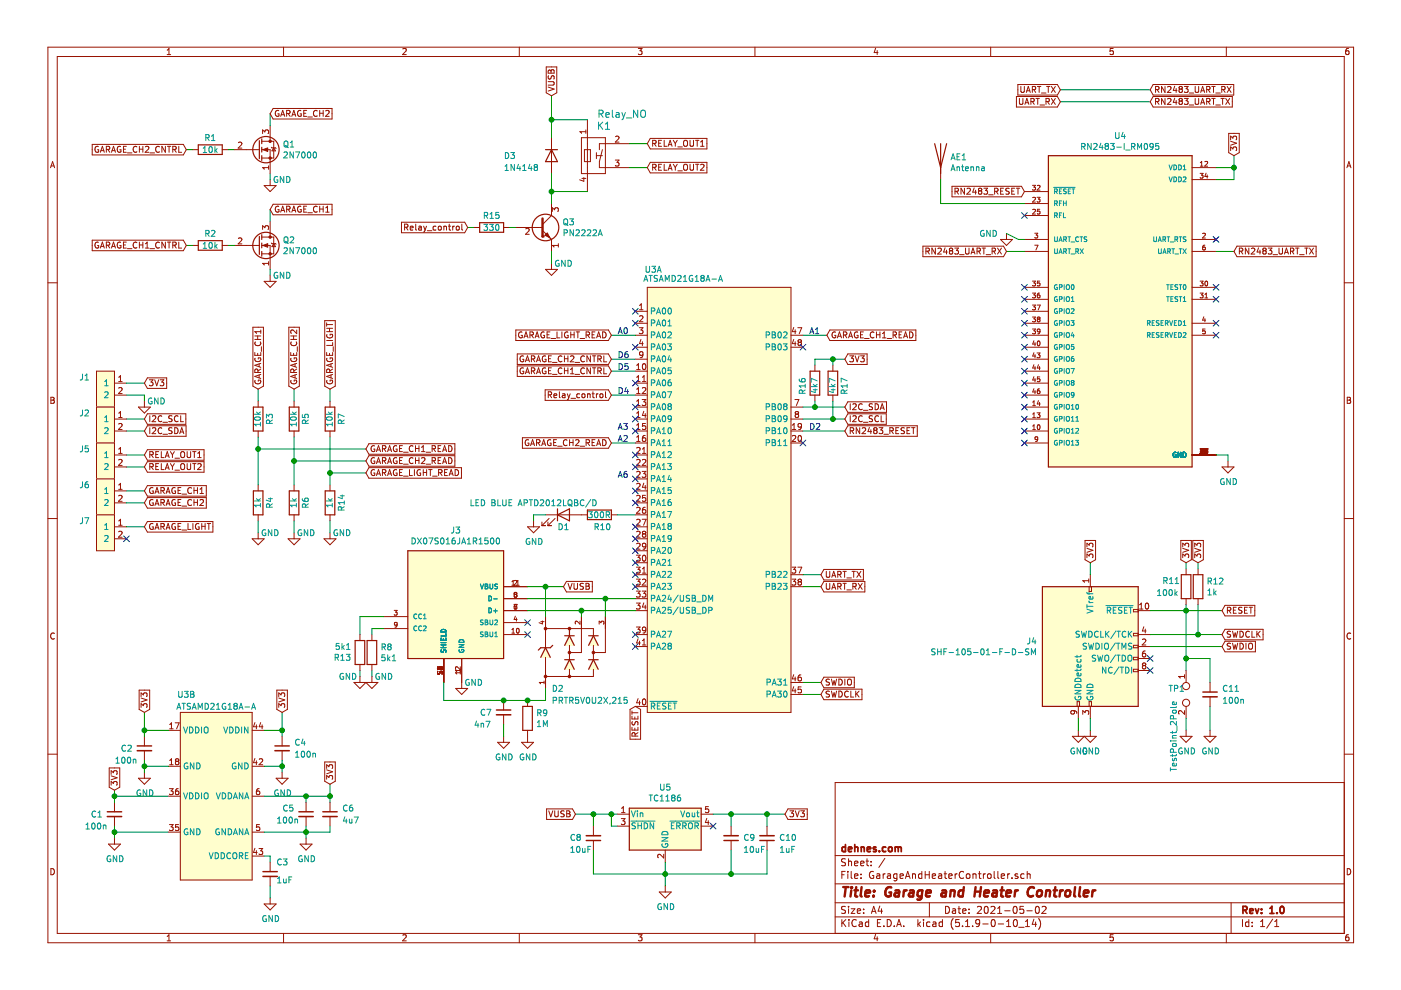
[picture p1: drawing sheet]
EESchema Schematic File Version 4
EELAYER 30 0
EELAYER END
$Descr A4 11693 8268
encoding utf-8
Sheet 1 1
Title "Garage and Heater Controller"
Date "2021-05-02"
Rev "1.0"
Comp "dehnes.com"
Comment1 ""
Comment2 ""
Comment3 ""
Comment4 ""
$EndDescr
Text GLabel 4800 6800 0    50   Input ~ 0
VUSB
Text GLabel 1200 5950 1    50   Input ~ 0
3V3
Text GLabel 6850 4800 2    50   Input ~ 0
UART_TX
Text GLabel 6850 4900 2    50   Input ~ 0
UART_RX
$Comp
L Device:Antenna AE1
U 1 1
P 7850 1300
F 0 "AE1" H 7930 1289 50  0000 L CNN
F 1 "Antenna" H 7930 1198 50  0000 L CNN
F 2 "Connector_Wire:SolderWire-0.75sqmm_1x01_D1.25mm_OD2.3mm" H 7850 1300 50  0001 C CNN
F 3 "~" H 7850 1300 50  0001 C CNN
	1    7850 1300
	1    0    0    -1  
$EndComp
Text GLabel 7050 3600 2    50   Input ~ 0
RN2483_RESET
Wire Wire Line
	7850 1700 7850 1500
$Comp
L Regulator_Linear:TC1186 U5
U 1 1
P 5550 6900
F 0 "U5" H 5550 7225 50  0000 C CNN
F 1 "TC1186" H 5550 7134 50  0000 C CNN
F 2 "Package_TO_SOT_SMD:SOT-23-5" H 5550 7175 50  0001 C CNN
F 3 "http://ww1.microchip.com/downloads/en/DeviceDoc/21350E.pdf" H 5250 7100 50  0001 C CNN
	1    5550 6900
	1    0    0    -1  
$EndComp
$Comp
L Device:C_Small C7
U 1 1
P 4200 5950
F 0 "C7" H 4000 5950 50  0000 L CNN
F 1 "4n7" H 3950 5850 50  0000 L CNN
F 2 "Capacitor_SMD:C_0805_2012Metric" H 4200 5950 50  0001 C CNN
F 3 "~" H 4200 5950 50  0001 C CNN
	1    4200 5950
	1    0    0    -1  
$EndComp
$Comp
L power:GND #PWR08
U 1 1
P 3850 5700
F 0 "#PWR08" H 3850 5450 50  0001 C CNN
F 1 "GND" H 3950 5700 50  0000 C CNN
F 2 "" H 3850 5700 50  0001 C CNN
F 3 "" H 3850 5700 50  0001 C CNN
	1    3850 5700
	1    0    0    -1  
$EndComp
$Comp
L Device:R R9
U 1 1
P 4400 6000
F 0 "R9" H 4470 6046 50  0000 L CNN
F 1 "1M" H 4470 5955 50  0000 L CNN
F 2 "Resistor_SMD:R_0805_2012Metric" V 4330 6000 50  0001 C CNN
F 3 "~" H 4400 6000 50  0001 C CNN
	1    4400 6000
	1    0    0    -1  
$EndComp
Wire Wire Line
	4400 5850 4200 5850
Connection ~ 4400 5850
Connection ~ 4200 5850
$Comp
L power:GND #PWR010
U 1 1
P 4400 6150
F 0 "#PWR010" H 4400 5900 50  0001 C CNN
F 1 "GND" H 4405 5977 50  0000 C CNN
F 2 "" H 4400 6150 50  0001 C CNN
F 3 "" H 4400 6150 50  0001 C CNN
	1    4400 6150
	1    0    0    -1  
$EndComp
$Comp
L power:GND #PWR09
U 1 1
P 4200 6150
F 0 "#PWR09" H 4200 5900 50  0001 C CNN
F 1 "GND" H 4205 5977 50  0000 C CNN
F 2 "" H 4200 6150 50  0001 C CNN
F 3 "" H 4200 6150 50  0001 C CNN
	1    4200 6150
	1    0    0    -1  
$EndComp
Wire Wire Line
	4200 6050 4200 6150
Wire Wire Line
	4800 6800 4950 6800
Wire Wire Line
	5150 6900 5100 6900
Wire Wire Line
	5100 6900 5100 6800
Connection ~ 5100 6800
Wire Wire Line
	5100 6800 5150 6800
$Comp
L power:GND #PWR012
U 1 1
P 5550 7400
F 0 "#PWR012" H 5550 7150 50  0001 C CNN
F 1 "GND" H 5555 7227 50  0000 C CNN
F 2 "" H 5550 7400 50  0001 C CNN
F 3 "" H 5550 7400 50  0001 C CNN
	1    5550 7400
	1    0    0    -1  
$EndComp
$Comp
L Device:C_Small C8
U 1 1
P 4950 7000
F 0 "C8" H 5150 7000 50  0000 R CNN
F 1 "10uF" H 5150 7100 50  0000 R CNN
F 2 "Capacitor_SMD:C_0805_2012Metric" H 4950 7000 50  0001 C CNN
F 3 "~" H 4950 7000 50  0001 C CNN
	1    4950 7000
	-1   0    0    1   
$EndComp
Connection ~ 4950 6800
Wire Wire Line
	4950 6800 5100 6800
Wire Wire Line
	4950 7300 5550 7300
Wire Wire Line
	4950 7100 4950 7300
Wire Wire Line
	4950 6900 4950 6800
$Comp
L Device:C_Small C9
U 1 1
P 6100 7000
F 0 "C9" H 6000 7000 50  0000 R CNN
F 1 "10uF" H 6000 7100 50  0000 R CNN
F 2 "Capacitor_SMD:C_0805_2012Metric" H 6100 7000 50  0001 C CNN
F 3 "~" H 6100 7000 50  0001 C CNN
	1    6100 7000
	-1   0    0    1   
$EndComp
Wire Wire Line
	6100 7300 6100 7100
Wire Wire Line
	5950 6800 6100 6800
Wire Wire Line
	6100 6900 6100 6800
Connection ~ 6100 6800
Wire Wire Line
	6100 6800 6400 6800
Wire Wire Line
	5550 7200 5550 7300
Connection ~ 5550 7300
Wire Wire Line
	5550 7300 6100 7300
Wire Wire Line
	5550 7300 5550 7400
Wire Wire Line
	6850 4800 6700 4800
Wire Wire Line
	6850 4900 6700 4900
Text Notes 5150 3600 0    50   ~ 0
A3
Wire Wire Line
	7050 3600 6700 3600
Text Notes 6750 3600 0    50   ~ 0
D2
$Comp
L Connector:Conn_ARM_JTAG_SWD_10 J4
U 1 1
P 9100 5400
F 0 "J4" H 8657 5446 50  0000 R CNN
F 1 "SHF-105-01-F-D-SM" H 8657 5355 50  0000 R CNN
F 2 "GarageAndHeaterController:SHF-105-01-X-D-SM" H 9100 5400 50  0001 C CNN
F 3 "http://infocenter.arm.com/help/topic/com.arm.doc.ddi0314h/DDI0314H_coresight_components_trm.pdf" V 8750 4150 50  0001 C CNN
	1    9100 5400
	1    0    0    -1  
$EndComp
Text GLabel 10200 5100 2    50   Input ~ 0
RESET
Text GLabel 5300 5900 3    50   Input ~ 0
RESET
$Comp
L Device:R R12
U 1 1
P 10000 4900
F 0 "R12" H 10070 4946 50  0000 L CNN
F 1 "1k" H 10070 4855 50  0000 L CNN
F 2 "Resistor_SMD:R_0805_2012Metric" V 9930 4900 50  0001 C CNN
F 3 "~" H 10000 4900 50  0001 C CNN
	1    10000 4900
	1    0    0    -1  
$EndComp
Text GLabel 10200 5300 2    50   Input ~ 0
SWDCLK
Wire Wire Line
	9600 5300 10000 5300
Connection ~ 10000 5300
Wire Wire Line
	10000 5300 10200 5300
Text GLabel 10000 4700 1    50   Input ~ 0
3V3
Wire Wire Line
	10000 4750 10000 4700
Text GLabel 10200 5400 2    50   Input ~ 0
SWDIO
Wire Wire Line
	10200 5400 9600 5400
$Comp
L power:GND #PWR014
U 1 1
P 9100 6100
F 0 "#PWR014" H 9100 5850 50  0001 C CNN
F 1 "GND" H 9105 5927 50  0000 C CNN
F 2 "" H 9100 6100 50  0001 C CNN
F 3 "" H 9100 6100 50  0001 C CNN
	1    9100 6100
	1    0    0    -1  
$EndComp
$Comp
L power:GND #PWR013
U 1 1
P 9000 6100
F 0 "#PWR013" H 9000 5850 50  0001 C CNN
F 1 "GND" H 9005 5927 50  0000 C CNN
F 2 "" H 9000 6100 50  0001 C CNN
F 3 "" H 9000 6100 50  0001 C CNN
	1    9000 6100
	1    0    0    -1  
$EndComp
Text GLabel 9100 4700 1    50   Input ~ 0
3V3
$Comp
L Device:C_Small C11
U 1 1
P 10100 5800
F 0 "C11" H 10200 5850 50  0000 L CNN
F 1 "100n" H 10200 5750 50  0000 L CNN
F 2 "Capacitor_SMD:C_0805_2012Metric" H 10100 5800 50  0001 C CNN
F 3 "~" H 10100 5800 50  0001 C CNN
	1    10100 5800
	1    0    0    -1  
$EndComp
$Comp
L power:GND #PWR015
U 1 1
P 9900 6100
F 0 "#PWR015" H 9900 5850 50  0001 C CNN
F 1 "GND" H 9905 5927 50  0000 C CNN
F 2 "" H 9900 6100 50  0001 C CNN
F 3 "" H 9900 6100 50  0001 C CNN
	1    9900 6100
	1    0    0    -1  
$EndComp
$Comp
L power:GND #PWR016
U 1 1
P 10100 6100
F 0 "#PWR016" H 10100 5850 50  0001 C CNN
F 1 "GND" H 10105 5927 50  0000 C CNN
F 2 "" H 10100 6100 50  0001 C CNN
F 3 "" H 10100 6100 50  0001 C CNN
	1    10100 6100
	1    0    0    -1  
$EndComp
Wire Wire Line
	10100 6100 10100 5900
Wire Wire Line
	9900 6100 9900 6000
$Comp
L Device:R R11
U 1 1
P 9900 4900
F 0 "R11" H 9700 4950 50  0000 L CNN
F 1 "100k" H 9650 4850 50  0000 L CNN
F 2 "Resistor_SMD:R_0805_2012Metric" V 9830 4900 50  0001 C CNN
F 3 "~" H 9900 4900 50  0001 C CNN
	1    9900 4900
	1    0    0    -1  
$EndComp
Wire Wire Line
	10000 5050 10000 5300
Text GLabel 9900 4700 1    50   Input ~ 0
3V3
Wire Wire Line
	9900 4750 9900 4700
Wire Wire Line
	9900 5050 9900 5100
Wire Wire Line
	9600 5100 9900 5100
Connection ~ 9900 5100
Wire Wire Line
	9900 5100 9900 5500
Wire Wire Line
	9900 5100 10200 5100
Wire Wire Line
	9100 4700 9100 4800
Wire Wire Line
	9100 6100 9100 6000
Wire Wire Line
	9000 6100 9000 6000
Wire Wire Line
	10100 5500 9900 5500
Wire Wire Line
	10100 5500 10100 5700
Connection ~ 9900 5500
Wire Wire Line
	9900 5500 9900 5600
$Comp
L GarageAndHeaterController:ATSAMD21G18A-A U3
U 2 1
P 2100 7750
F 0 "U3" H 1550 9700 50  0000 C CNN
F 1 "ATSAMD21G18A-A" H 1800 9600 50  0000 C CNN
F 2 "Package_QFP:TQFP-48_7x7mm_P0.5mm" H 3000 5900 50  0001 C CNN
F 3 "http://ww1.microchip.com/downloads/en/DeviceDoc/SAM_D21_DA1_Family_Data%20Sheet_DS40001882E.pdf" H 2100 8750 50  0001 C CNN
	2    2100 7750
	1    0    0    -1  
$EndComp
$Comp
L GarageAndHeaterController:ATSAMD21G18A-A U3
U 1 1
P 6000 4200
F 0 "U3" H 5450 6150 50  0000 C CNN
F 1 "ATSAMD21G18A-A" H 5700 6074 50  0000 C CNN
F 2 "Package_QFP:TQFP-48_7x7mm_P0.5mm" H 6900 2350 50  0001 C CNN
F 3 "http://ww1.microchip.com/downloads/en/DeviceDoc/SAM_D21_DA1_Family_Data%20Sheet_DS40001882E.pdf" H 6000 5200 50  0001 C CNN
	1    6000 4200
	1    0    0    -1  
$EndComp
$Comp
L Device:C_Small C2
U 1 1
P 1200 6250
F 0 "C2" H 1000 6250 50  0000 L CNN
F 1 "100n" H 950 6150 50  0000 L CNN
F 2 "Capacitor_SMD:C_0805_2012Metric" H 1200 6250 50  0001 C CNN
F 3 "~" H 1200 6250 50  0001 C CNN
	1    1200 6250
	1    0    0    -1  
$EndComp
Wire Wire Line
	1400 6100 1200 6100
Wire Wire Line
	1200 6100 1200 6150
$Comp
L power:GND #PWR02
U 1 1
P 1200 6450
F 0 "#PWR02" H 1200 6200 50  0001 C CNN
F 1 "GND" H 1205 6277 50  0000 C CNN
F 2 "" H 1200 6450 50  0001 C CNN
F 3 "" H 1200 6450 50  0001 C CNN
	1    1200 6450
	1    0    0    -1  
$EndComp
Wire Wire Line
	1400 6400 1200 6400
Wire Wire Line
	1200 6400 1200 6450
Wire Wire Line
	1200 6350 1200 6400
Connection ~ 1200 6400
Wire Wire Line
	1200 5950 1200 6100
Connection ~ 1200 6100
$Comp
L Device:C_Small C1
U 1 1
P 950 6800
F 0 "C1" H 750 6800 50  0000 L CNN
F 1 "100n" H 700 6700 50  0000 L CNN
F 2 "Capacitor_SMD:C_0805_2012Metric" H 950 6800 50  0001 C CNN
F 3 "~" H 950 6800 50  0001 C CNN
	1    950  6800
	1    0    0    -1  
$EndComp
Wire Wire Line
	1400 6650 950  6650
Wire Wire Line
	950  6650 950  6700
Wire Wire Line
	950  6900 950  6950
Wire Wire Line
	950  6950 1400 6950
$Comp
L power:GND #PWR01
U 1 1
P 950 7000
F 0 "#PWR01" H 950 6750 50  0001 C CNN
F 1 "GND" H 955 6827 50  0000 C CNN
F 2 "" H 950 7000 50  0001 C CNN
F 3 "" H 950 7000 50  0001 C CNN
	1    950  7000
	1    0    0    -1  
$EndComp
Wire Wire Line
	950  7000 950  6950
Connection ~ 950  6950
Text GLabel 950  6600 1    50   Input ~ 0
3V3
Wire Wire Line
	950  6600 950  6650
Connection ~ 950  6650
$Comp
L Device:C_Small C4
U 1 1
P 2350 6250
F 0 "C4" H 2450 6300 50  0000 L CNN
F 1 "100n" H 2450 6200 50  0000 L CNN
F 2 "Capacitor_SMD:C_0805_2012Metric" H 2350 6250 50  0001 C CNN
F 3 "~" H 2350 6250 50  0001 C CNN
	1    2350 6250
	1    0    0    -1  
$EndComp
Wire Wire Line
	2200 6100 2350 6100
Wire Wire Line
	2350 6100 2350 6150
Wire Wire Line
	2200 6400 2350 6400
Wire Wire Line
	2350 6400 2350 6350
$Comp
L power:GND #PWR04
U 1 1
P 2350 6450
F 0 "#PWR04" H 2350 6200 50  0001 C CNN
F 1 "GND" H 2355 6277 50  0000 C CNN
F 2 "" H 2350 6450 50  0001 C CNN
F 3 "" H 2350 6450 50  0001 C CNN
	1    2350 6450
	1    0    0    -1  
$EndComp
Wire Wire Line
	2350 6400 2350 6450
Connection ~ 2350 6400
Text GLabel 2750 6550 1    50   Input ~ 0
3V3
Wire Wire Line
	2350 6100 2350 5950
Connection ~ 2350 6100
$Comp
L Device:C_Small C5
U 1 1
P 2550 6800
F 0 "C5" H 2350 6850 50  0000 L CNN
F 1 "100n" H 2300 6750 50  0000 L CNN
F 2 "Capacitor_SMD:C_0805_2012Metric" H 2550 6800 50  0001 C CNN
F 3 "~" H 2550 6800 50  0001 C CNN
	1    2550 6800
	1    0    0    -1  
$EndComp
$Comp
L Device:C_Small C6
U 1 1
P 2750 6800
F 0 "C6" H 2850 6850 50  0000 L CNN
F 1 "4u7" H 2850 6750 50  0000 L CNN
F 2 "Capacitor_SMD:C_0805_2012Metric" H 2750 6800 50  0001 C CNN
F 3 "~" H 2750 6800 50  0001 C CNN
	1    2750 6800
	1    0    0    -1  
$EndComp
Wire Wire Line
	2200 6950 2550 6950
Wire Wire Line
	2750 6950 2750 6900
Wire Wire Line
	2550 6900 2550 6950
Connection ~ 2550 6950
Wire Wire Line
	2550 6950 2750 6950
Wire Wire Line
	2200 6650 2550 6650
Wire Wire Line
	2750 6650 2750 6700
Wire Wire Line
	2550 6700 2550 6650
Connection ~ 2550 6650
Wire Wire Line
	2550 6650 2750 6650
Wire Wire Line
	2750 6650 2750 6550
Connection ~ 2750 6650
$Comp
L power:GND #PWR05
U 1 1
P 2550 7000
F 0 "#PWR05" H 2550 6750 50  0001 C CNN
F 1 "GND" H 2555 6827 50  0000 C CNN
F 2 "" H 2550 7000 50  0001 C CNN
F 3 "" H 2550 7000 50  0001 C CNN
	1    2550 7000
	1    0    0    -1  
$EndComp
Wire Wire Line
	2550 7000 2550 6950
$Comp
L Device:C_Small C3
U 1 1
P 2250 7300
F 0 "C3" H 2300 7400 50  0000 L CNN
F 1 "1uF" H 2300 7250 50  0000 L CNN
F 2 "Capacitor_SMD:C_0805_2012Metric" H 2250 7300 50  0001 C CNN
F 3 "~" H 2250 7300 50  0001 C CNN
	1    2250 7300
	1    0    0    -1  
$EndComp
Wire Wire Line
	2200 7150 2250 7150
Wire Wire Line
	2250 7150 2250 7200
$Comp
L power:GND #PWR03
U 1 1
P 2250 7500
F 0 "#PWR03" H 2250 7250 50  0001 C CNN
F 1 "GND" H 2255 7327 50  0000 C CNN
F 2 "" H 2250 7500 50  0001 C CNN
F 3 "" H 2250 7500 50  0001 C CNN
	1    2250 7500
	1    0    0    -1  
$EndComp
Wire Wire Line
	2250 7400 2250 7500
$Comp
L Device:R R10
U 1 1
P 5000 4300
F 0 "R10" V 5100 4250 50  0000 L CNN
F 1 "300R" V 5000 4200 50  0000 L CNN
F 2 "Resistor_SMD:R_0805_2012Metric" V 4930 4300 50  0001 C CNN
F 3 "~" H 5000 4300 50  0001 C CNN
	1    5000 4300
	0    1    1    0   
$EndComp
$Comp
L power:GND #PWR011
U 1 1
P 4450 4350
F 0 "#PWR011" H 4450 4100 50  0001 C CNN
F 1 "GND" H 4455 4177 50  0000 C CNN
F 2 "" H 4450 4350 50  0001 C CNN
F 3 "" H 4450 4350 50  0001 C CNN
	1    4450 4350
	1    0    0    -1  
$EndComp
Wire Wire Line
	5300 4300 5150 4300
$Comp
L Device:LED D1
U 1 1
P 4700 4300
F 0 "D1" H 4700 4200 50  0000 C CNN
F 1 "LED BLUE APTD2012LQBC/D" H 4450 4400 50  0000 C CNN
F 2 "LED_SMD:LED_0805_2012Metric" H 4700 4300 50  0001 C CNN
F 3 "https://no.mouser.com/datasheet/2/216/APTD2012LQBC-D-1102003.pdf" H 4700 4300 50  0001 C CNN
	1    4700 4300
	1    0    0    -1  
$EndComp
Wire Wire Line
	4550 4300 4450 4300
Wire Wire Line
	4450 4300 4450 4350
$Comp
L GarageAndHeaterController:DX07S016JA1R1500 J3
U 1 1
P 3800 5100
F 0 "J3" H 3800 4433 50  0000 C CNN
F 1 "DX07S016JA1R1500" H 3800 4524 50  0000 C CNN
F 2 "GarageAndHeaterController:JAE_DX07S016JA1R1500" H 3800 5100 50  0001 L BNN
F 3 "" H 3800 5100 50  0001 L BNN
F 4 "3.31 mm" H 3800 5100 50  0001 L BNN "MAXIMUM_PACKAGE_HEIGHT"
F 5 "1" H 3800 5100 50  0001 L BNN "PARTREV"
F 6 "JAE Industry Ltd." H 3800 5100 50  0001 L BNN "MANUFACTURER"
F 7 "Manufacturer Recommendations" H 3800 5100 50  0001 L BNN "STANDARD"
	1    3800 5100
	-1   0    0    1   
$EndComp
Wire Wire Line
	4400 5000 5050 5000
Wire Wire Line
	5050 5150 5050 5000
Connection ~ 5050 5000
Wire Wire Line
	5050 5000 5300 5000
Wire Wire Line
	4400 5100 4850 5100
Wire Wire Line
	4850 5150 4850 5100
Connection ~ 4850 5100
Wire Wire Line
	4850 5100 5300 5100
Wire Wire Line
	4550 5150 4550 4900
$Comp
L GarageAndHeaterController:PRTR5V0U2X,215 D2
U 1 1
P 4750 5450
F 0 "D2" H 4600 5150 50  0000 L CNN
F 1 "PRTR5V0U2X,215" H 4600 5050 50  0000 L CNN
F 2 "GarageAndHeaterController:SOT143B" H 4750 5450 50  0001 L BNN
F 3 "https://no.mouser.com/datasheet/2/916/PRTR5V0U2X-1320589.pdf" H 4750 5450 50  0001 L BNN
	1    4750 5450
	1    0    0    -1  
$EndComp
Wire Wire Line
	4550 5750 4550 5850
Wire Wire Line
	4550 5850 4400 5850
Wire Wire Line
	4400 4900 4550 4900
Text GLabel 4700 4900 2    50   Input ~ 0
VUSB
Wire Wire Line
	4550 4900 4700 4900
Connection ~ 4550 4900
Wire Wire Line
	3700 5700 3700 5850
Wire Wire Line
	3700 5850 4200 5850
$Comp
L Device:R R8
U 1 1
P 3100 5450
F 0 "R8" H 3170 5496 50  0000 L CNN
F 1 "5k1" H 3170 5405 50  0000 L CNN
F 2 "Resistor_SMD:R_0805_2012Metric" V 3030 5450 50  0001 C CNN
F 3 "~" H 3100 5450 50  0001 C CNN
	1    3100 5450
	1    0    0    -1  
$EndComp
$Comp
L Device:R R13
U 1 1
P 3000 5450
F 0 "R13" H 3070 5496 50  0000 L CNN
F 1 "5k1" H 3070 5405 50  0000 L CNN
F 2 "Resistor_SMD:R_0805_2012Metric" V 2930 5450 50  0001 C CNN
F 3 "~" H 3000 5450 50  0001 C CNN
	1    3000 5450
	-1   0    0    1   
$EndComp
Wire Wire Line
	3200 5150 3000 5150
Wire Wire Line
	3000 5150 3000 5300
Wire Wire Line
	3200 5250 3100 5250
Wire Wire Line
	3100 5250 3100 5300
$Comp
L power:GND #PWR07
U 1 1
P 3100 5650
F 0 "#PWR07" H 3100 5400 50  0001 C CNN
F 1 "GND" H 3200 5650 50  0000 C CNN
F 2 "" H 3100 5650 50  0001 C CNN
F 3 "" H 3100 5650 50  0001 C CNN
	1    3100 5650
	1    0    0    -1  
$EndComp
$Comp
L power:GND #PWR06
U 1 1
P 3000 5650
F 0 "#PWR06" H 3000 5400 50  0001 C CNN
F 1 "GND" H 2900 5650 50  0000 C CNN
F 2 "" H 3000 5650 50  0001 C CNN
F 3 "" H 3000 5650 50  0001 C CNN
	1    3000 5650
	1    0    0    -1  
$EndComp
Wire Wire Line
	3100 5650 3100 5600
Wire Wire Line
	3000 5650 3000 5600
$Comp
L Device:C_Small C10
U 1 1
P 6400 7000
F 0 "C10" H 6300 7000 50  0000 R CNN
F 1 "1uF" H 6300 7100 50  0000 R CNN
F 2 "Capacitor_SMD:C_0805_2012Metric" H 6400 7000 50  0001 C CNN
F 3 "~" H 6400 7000 50  0001 C CNN
	1    6400 7000
	-1   0    0    1   
$EndComp
Text GLabel 6550 6800 2    50   Input ~ 0
3V3
Wire Wire Line
	6400 6900 6400 6800
Wire Wire Line
	6550 6800 6400 6800
Connection ~ 6400 6800
Wire Wire Line
	6400 7100 6400 7300
Wire Wire Line
	6400 7300 6100 7300
Connection ~ 6100 7300
Text GLabel 6850 5700 2    50   Input ~ 0
SWDIO
Wire Wire Line
	6850 5700 6700 5700
Text GLabel 6850 5800 2    50   Input ~ 0
SWDCLK
Wire Wire Line
	6850 5800 6700 5800
$Comp
L Connector:TestPoint_2Pole TP1
U 1 1
P 9900 5800
F 0 "TP1" V 9850 5650 50  0000 L CNN
F 1 "TestPoint_2Pole" H 9950 5700 50  0000 L CNN
F 2 "Jumper:SolderJumper-2_P1.3mm_Open_RoundedPad1.0x1.5mm" H 9900 5800 50  0001 C CNN
F 3 "~" H 9900 5800 50  0001 C CNN
	1    9900 5800
	0    1    1    0   
$EndComp
$Comp
L GarageAndHeaterController:Relay_NO K1
U 1 1
P 4850 1250
F 0 "K1" V 4650 1500 60  0000 R CNN
F 1 "Relay_NO" V 4550 1800 60  0000 R CNN
F 2 "GarageAndHeaterController:Omron-GSNB-1A" H 4850 1250 60  0001 C CNN
F 3 "" H 4850 1250 60  0000 C CNN
	1    4850 1250
	0    1    1    0   
$EndComp
$Comp
L Diode:1N4148 D3
U 1 1
P 4600 1300
F 0 "D3" V 4600 900 50  0000 L CNN
F 1 "1N4148" V 4700 900 50  0000 L CNN
F 2 "Diode_THT:D_DO-35_SOD27_P7.62mm_Horizontal" H 4600 1125 50  0001 C CNN
F 3 "https://assets.nexperia.com/documents/data-sheet/1N4148_1N4448.pdf" H 4600 1300 50  0001 C CNN
	1    4600 1300
	0    1    1    0   
$EndComp
$Comp
L Transistor_BJT:PN2222A Q3
U 1 1
P 4500 1900
F 0 "Q3" H 4690 1946 50  0000 L CNN
F 1 "PN2222A" H 4690 1855 50  0000 L CNN
F 2 "Package_TO_SOT_THT:TO-92_Inline" H 4700 1825 50  0001 L CIN
F 3 "https://www.onsemi.com/pub/Collateral/PN2222-D.PDF" H 4500 1900 50  0001 L CNN
	1    4500 1900
	1    0    0    -1  
$EndComp
$Comp
L power:GND #PWR023
U 1 1
P 4600 2200
F 0 "#PWR023" H 4600 1950 50  0001 C CNN
F 1 "GND" H 4700 2200 50  0000 C CNN
F 2 "" H 4600 2200 50  0001 C CNN
F 3 "" H 4600 2200 50  0001 C CNN
	1    4600 2200
	1    0    0    -1  
$EndComp
$Comp
L Device:R R15
U 1 1
P 4100 1900
F 0 "R15" V 4000 1900 50  0000 C CNN
F 1 "330" V 4100 1900 50  0000 C CNN
F 2 "Resistor_SMD:R_0805_2012Metric" V 4030 1900 50  0001 C CNN
F 3 "~" H 4100 1900 50  0001 C CNN
	1    4100 1900
	0    1    1    0   
$EndComp
Wire Wire Line
	4600 1700 4600 1600
Wire Wire Line
	4600 2100 4600 2200
Wire Wire Line
	4300 1900 4250 1900
Wire Wire Line
	4900 1600 4600 1600
Connection ~ 4600 1600
Wire Wire Line
	4600 1600 4600 1450
Wire Wire Line
	4600 1150 4600 1000
Wire Wire Line
	4900 1000 4600 1000
Connection ~ 4600 1000
Wire Wire Line
	4600 1000 4600 800 
Text GLabel 4600 800  1    50   Input ~ 0
VUSB
Text GLabel 5100 3300 0    50   Input ~ 0
Relay_control
Wire Wire Line
	5300 3300 5100 3300
Text GLabel 3900 1900 0    50   Input ~ 0
Relay_control
Wire Wire Line
	3950 1900 3900 1900
Text Notes 5150 3300 0    50   ~ 0
D4
$Comp
L Transistor_FET:2N7000 Q2
U 1 1
P 2150 2050
F 0 "Q2" H 2354 2096 50  0000 L CNN
F 1 "2N7000" H 2354 2005 50  0000 L CNN
F 2 "Package_TO_SOT_THT:TO-92_Inline" H 2350 1975 50  0001 L CIN
F 3 "https://www.onsemi.com/pub/Collateral/NDS7002A-D.PDF" H 2150 2050 50  0001 L CNN
	1    2150 2050
	1    0    0    -1  
$EndComp
$Comp
L power:GND #PWR019
U 1 1
P 2250 2300
F 0 "#PWR019" H 2250 2050 50  0001 C CNN
F 1 "GND" H 2350 2300 50  0000 C CNN
F 2 "" H 2250 2300 50  0001 C CNN
F 3 "" H 2250 2300 50  0001 C CNN
	1    2250 2300
	1    0    0    -1  
$EndComp
Text GLabel 2250 1750 2    50   Input ~ 0
GARAGE_CH1
$Comp
L Device:R R2
U 1 1
P 1750 2050
F 0 "R2" V 1650 2050 50  0000 C CNN
F 1 "10k" V 1750 2050 50  0000 C CNN
F 2 "Resistor_SMD:R_0805_2012Metric" V 1680 2050 50  0001 C CNN
F 3 "~" H 1750 2050 50  0001 C CNN
	1    1750 2050
	0    1    1    0   
$EndComp
Text GLabel 1550 2050 0    50   Input ~ 0
GARAGE_CH1_CNTRL
Wire Wire Line
	1550 2050 1600 2050
Wire Wire Line
	1900 2050 1950 2050
Wire Wire Line
	2250 1850 2250 1750
Wire Wire Line
	2250 2250 2250 2300
Text GLabel 5100 3100 0    50   Input ~ 0
GARAGE_CH1_CNTRL
Text Notes 5150 3100 0    50   ~ 0
D5
Wire Wire Line
	5300 3100 5100 3100
$Comp
L Transistor_FET:2N7000 Q1
U 1 1
P 2150 1250
F 0 "Q1" H 2354 1296 50  0000 L CNN
F 1 "2N7000" H 2354 1205 50  0000 L CNN
F 2 "Package_TO_SOT_THT:TO-92_Inline" H 2350 1175 50  0001 L CIN
F 3 "https://www.onsemi.com/pub/Collateral/NDS7002A-D.PDF" H 2150 1250 50  0001 L CNN
	1    2150 1250
	1    0    0    -1  
$EndComp
$Comp
L power:GND #PWR018
U 1 1
P 2250 1500
F 0 "#PWR018" H 2250 1250 50  0001 C CNN
F 1 "GND" H 2350 1500 50  0000 C CNN
F 2 "" H 2250 1500 50  0001 C CNN
F 3 "" H 2250 1500 50  0001 C CNN
	1    2250 1500
	1    0    0    -1  
$EndComp
Text GLabel 2250 950  2    50   Input ~ 0
GARAGE_CH2
$Comp
L Device:R R1
U 1 1
P 1750 1250
F 0 "R1" V 1650 1250 50  0000 C CNN
F 1 "10k" V 1750 1250 50  0000 C CNN
F 2 "Resistor_SMD:R_0805_2012Metric" V 1680 1250 50  0001 C CNN
F 3 "~" H 1750 1250 50  0001 C CNN
	1    1750 1250
	0    1    1    0   
$EndComp
Text GLabel 1550 1250 0    50   Input ~ 0
GARAGE_CH2_CNTRL
Wire Wire Line
	1550 1250 1600 1250
Wire Wire Line
	1900 1250 1950 1250
Wire Wire Line
	2250 1050 2250 950 
Wire Wire Line
	2250 1450 2250 1500
Text GLabel 5100 3000 0    50   Input ~ 0
GARAGE_CH2_CNTRL
Wire Wire Line
	5100 3000 5300 3000
Text Notes 5150 2800 0    50   ~ 0
A0
Text GLabel 5100 2800 0    50   Input ~ 0
GARAGE_LIGHT_READ
Wire Wire Line
	5100 2800 5300 2800
Text GLabel 6900 2800 2    50   Input ~ 0
GARAGE_CH1_READ
Wire Wire Line
	6900 2800 6700 2800
Text Notes 6750 2800 0    50   ~ 0
A1
Text Notes 5150 3700 0    50   ~ 0
A2
Text Notes 5150 3000 0    50   ~ 0
D6
Text GLabel 5400 1200 2    50   Input ~ 0
RELAY_OUT1
Text GLabel 5400 1400 2    50   Input ~ 0
RELAY_OUT2
Wire Wire Line
	5250 1200 5400 1200
Wire Wire Line
	5400 1400 5250 1400
Wire Wire Line
	2750 3650 2750 3950
Wire Wire Line
	2750 3950 2750 4050
Connection ~ 2750 3950
Wire Wire Line
	3050 3950 2750 3950
Connection ~ 2450 3850
Wire Wire Line
	2450 3850 2450 3650
Wire Wire Line
	2450 3850 2450 4050
Wire Wire Line
	3050 3850 2450 3850
Connection ~ 2150 3750
Wire Wire Line
	2150 3750 2150 3650
Wire Wire Line
	2150 3750 2150 4050
Wire Wire Line
	3050 3750 2150 3750
Text GLabel 3050 3850 2    50   Input ~ 0
GARAGE_CH2_READ
Text GLabel 3050 3750 2    50   Input ~ 0
GARAGE_CH1_READ
Text GLabel 3050 3950 2    50   Input ~ 0
GARAGE_LIGHT_READ
Wire Wire Line
	2750 4350 2750 4450
Wire Wire Line
	2750 3250 2750 3350
$Comp
L power:GND #PWR022
U 1 1
P 2750 4450
F 0 "#PWR022" H 2750 4200 50  0001 C CNN
F 1 "GND" H 2850 4450 50  0000 C CNN
F 2 "" H 2750 4450 50  0001 C CNN
F 3 "" H 2750 4450 50  0001 C CNN
	1    2750 4450
	1    0    0    -1  
$EndComp
Text GLabel 2750 3250 1    50   Input ~ 0
GARAGE_LIGHT
$Comp
L Device:R R14
U 1 1
P 2750 4200
F 0 "R14" V 2650 4200 50  0000 C CNN
F 1 "1k" V 2750 4200 50  0000 C CNN
F 2 "Resistor_SMD:R_0805_2012Metric" V 2680 4200 50  0001 C CNN
F 3 "~" H 2750 4200 50  0001 C CNN
	1    2750 4200
	-1   0    0    1   
$EndComp
$Comp
L Device:R R7
U 1 1
P 2750 3500
F 0 "R7" V 2650 3500 50  0000 C CNN
F 1 "10k" V 2750 3500 50  0000 C CNN
F 2 "Resistor_SMD:R_0805_2012Metric" V 2680 3500 50  0001 C CNN
F 3 "~" H 2750 3500 50  0001 C CNN
	1    2750 3500
	-1   0    0    1   
$EndComp
Wire Wire Line
	2450 4350 2450 4450
Wire Wire Line
	2450 3250 2450 3350
$Comp
L power:GND #PWR021
U 1 1
P 2450 4450
F 0 "#PWR021" H 2450 4200 50  0001 C CNN
F 1 "GND" H 2550 4450 50  0000 C CNN
F 2 "" H 2450 4450 50  0001 C CNN
F 3 "" H 2450 4450 50  0001 C CNN
	1    2450 4450
	1    0    0    -1  
$EndComp
Text GLabel 2450 3250 1    50   Input ~ 0
GARAGE_CH2
$Comp
L Device:R R6
U 1 1
P 2450 4200
F 0 "R6" V 2350 4200 50  0000 C CNN
F 1 "1k" V 2450 4200 50  0000 C CNN
F 2 "Resistor_SMD:R_0805_2012Metric" V 2380 4200 50  0001 C CNN
F 3 "~" H 2450 4200 50  0001 C CNN
	1    2450 4200
	-1   0    0    1   
$EndComp
$Comp
L Device:R R5
U 1 1
P 2450 3500
F 0 "R5" V 2350 3500 50  0000 C CNN
F 1 "10k" V 2450 3500 50  0000 C CNN
F 2 "Resistor_SMD:R_0805_2012Metric" V 2380 3500 50  0001 C CNN
F 3 "~" H 2450 3500 50  0001 C CNN
	1    2450 3500
	-1   0    0    1   
$EndComp
Wire Wire Line
	2150 4350 2150 4450
Wire Wire Line
	2150 3250 2150 3350
$Comp
L power:GND #PWR020
U 1 1
P 2150 4450
F 0 "#PWR020" H 2150 4200 50  0001 C CNN
F 1 "GND" H 2250 4450 50  0000 C CNN
F 2 "" H 2150 4450 50  0001 C CNN
F 3 "" H 2150 4450 50  0001 C CNN
	1    2150 4450
	1    0    0    -1  
$EndComp
Text GLabel 2150 3250 1    50   Input ~ 0
GARAGE_CH1
$Comp
L Device:R R4
U 1 1
P 2150 4200
F 0 "R4" V 2050 4200 50  0000 C CNN
F 1 "1k" V 2150 4200 50  0000 C CNN
F 2 "Resistor_SMD:R_0805_2012Metric" V 2080 4200 50  0001 C CNN
F 3 "~" H 2150 4200 50  0001 C CNN
	1    2150 4200
	-1   0    0    1   
$EndComp
$Comp
L Device:R R3
U 1 1
P 2150 3500
F 0 "R3" V 2050 3500 50  0000 C CNN
F 1 "10k" V 2150 3500 50  0000 C CNN
F 2 "Resistor_SMD:R_0805_2012Metric" V 2080 3500 50  0001 C CNN
F 3 "~" H 2150 3500 50  0001 C CNN
	1    2150 3500
	-1   0    0    1   
$EndComp
$Comp
L GarageAndHeaterController:push_in_terminal_2x J1
U 1 1
P 900 3250
F 0 "J1" H 700 3350 50  0000 C CNN
F 1 "push_in_terminal_2x" H 933 3474 50  0001 C CNN
F 2 "GarageAndHeaterController:push_in_terminal_2x" H 900 3600 50  0001 C CNN
F 3 "https://no.mouser.com/datasheet/2/670/tbl005a_500-2306935.pdf" H 900 3250 50  0001 C CNN
	1    900  3250
	1    0    0    -1  
$EndComp
$Comp
L GarageAndHeaterController:push_in_terminal_2x J2
U 1 1
P 900 3550
F 0 "J2" H 700 3650 50  0000 C CNN
F 1 "push_in_terminal_2x" H 933 3774 50  0001 C CNN
F 2 "GarageAndHeaterController:push_in_terminal_2x" H 900 3900 50  0001 C CNN
F 3 "https://no.mouser.com/datasheet/2/670/tbl005a_500-2306935.pdf" H 900 3550 50  0001 C CNN
	1    900  3550
	1    0    0    -1  
$EndComp
$Comp
L GarageAndHeaterController:push_in_terminal_2x J5
U 1 1
P 900 3850
F 0 "J5" H 700 3950 50  0000 C CNN
F 1 "push_in_terminal_2x" H 933 4074 50  0001 C CNN
F 2 "GarageAndHeaterController:push_in_terminal_2x" H 900 4200 50  0001 C CNN
F 3 "https://no.mouser.com/datasheet/2/670/tbl005a_500-2306935.pdf" H 900 3850 50  0001 C CNN
	1    900  3850
	1    0    0    -1  
$EndComp
$Comp
L GarageAndHeaterController:push_in_terminal_2x J6
U 1 1
P 900 4150
F 0 "J6" H 700 4250 50  0000 C CNN
F 1 "push_in_terminal_2x" H 933 4374 50  0001 C CNN
F 2 "GarageAndHeaterController:push_in_terminal_2x" H 900 4500 50  0001 C CNN
F 3 "https://no.mouser.com/datasheet/2/670/tbl005a_500-2306935.pdf" H 900 4150 50  0001 C CNN
	1    900  4150
	1    0    0    -1  
$EndComp
$Comp
L GarageAndHeaterController:push_in_terminal_2x J7
U 1 1
P 900 4450
F 0 "J7" H 700 4550 50  0000 C CNN
F 1 "push_in_terminal_2x" H 933 4674 50  0001 C CNN
F 2 "GarageAndHeaterController:push_in_terminal_2x" H 900 4800 50  0001 C CNN
F 3 "https://no.mouser.com/datasheet/2/670/tbl005a_500-2306935.pdf" H 900 4450 50  0001 C CNN
	1    900  4450
	1    0    0    -1  
$EndComp
$Comp
L Device:R R16
U 1 1
P 6800 3200
F 0 "R16" V 6900 3150 50  0000 L CNN
F 1 "4k7" V 6800 3150 50  0000 L CNN
F 2 "Resistor_SMD:R_0805_2012Metric" V 6730 3200 50  0001 C CNN
F 3 "~" H 6800 3200 50  0001 C CNN
	1    6800 3200
	-1   0    0    1   
$EndComp
$Comp
L Device:R R17
U 1 1
P 6950 3200
F 0 "R17" V 6850 3150 50  0000 L CNN
F 1 "4k7" V 6950 3150 50  0000 L CNN
F 2 "Resistor_SMD:R_0805_2012Metric" V 6880 3200 50  0001 C CNN
F 3 "~" H 6950 3200 50  0001 C CNN
	1    6950 3200
	-1   0    0    1   
$EndComp
Text GLabel 7050 3400 2    50   Input ~ 0
I2C_SDA
Text GLabel 7050 3500 2    50   Input ~ 0
I2C_SCL
Wire Wire Line
	6700 3500 6950 3500
Wire Wire Line
	6700 3400 6800 3400
Wire Wire Line
	6800 3400 6800 3350
Connection ~ 6800 3400
Wire Wire Line
	6800 3400 7050 3400
Wire Wire Line
	6950 3350 6950 3500
Connection ~ 6950 3500
Wire Wire Line
	6950 3500 7050 3500
Text GLabel 7050 3000 2    50   Input ~ 0
3V3
Wire Wire Line
	6800 3050 6800 3000
Wire Wire Line
	6800 3000 6950 3000
Wire Wire Line
	6950 3050 6950 3000
Connection ~ 6950 3000
Wire Wire Line
	6950 3000 7050 3000
Text GLabel 1200 3200 2    50   Input ~ 0
3V3
$Comp
L power:GND #PWR017
U 1 1
P 1200 3350
F 0 "#PWR017" H 1200 3100 50  0001 C CNN
F 1 "GND" H 1300 3350 50  0000 C CNN
F 2 "" H 1200 3350 50  0001 C CNN
F 3 "" H 1200 3350 50  0001 C CNN
	1    1200 3350
	1    0    0    -1  
$EndComp
Wire Wire Line
	1050 3300 1200 3300
Wire Wire Line
	1200 3300 1200 3350
Wire Wire Line
	1050 3200 1200 3200
Text GLabel 1200 3500 2    50   Input ~ 0
I2C_SCL
Text GLabel 1200 3600 2    50   Input ~ 0
I2C_SDA
Text GLabel 1200 3800 2    50   Input ~ 0
RELAY_OUT1
Text GLabel 1200 3900 2    50   Input ~ 0
RELAY_OUT2
Wire Wire Line
	1050 3500 1200 3500
Wire Wire Line
	1200 3600 1050 3600
Wire Wire Line
	1050 3800 1200 3800
Wire Wire Line
	1200 3900 1050 3900
Text GLabel 1200 4100 2    50   Input ~ 0
GARAGE_CH1
Wire Wire Line
	1200 4100 1050 4100
Text GLabel 1200 4200 2    50   Input ~ 0
GARAGE_CH2
Wire Wire Line
	1200 4200 1050 4200
Text GLabel 1200 4400 2    50   Input ~ 0
GARAGE_LIGHT
Wire Wire Line
	1200 4400 1050 4400
Text GLabel 2350 5950 1    50   Input ~ 0
3V3
Wire Wire Line
	8850 750  9600 750 
Wire Wire Line
	8850 850  9600 850 
Wire Wire Line
	7850 1700 8550 1700
Wire Wire Line
	8500 2000 8400 1950
Wire Wire Line
	8550 2000 8500 2000
$Comp
L power:GND #PWR0109
U 1 1
P 8400 1950
F 0 "#PWR0109" H 8400 1700 50  0001 C CNN
F 1 "GND" H 8250 1950 50  0000 C CNN
F 2 "" H 8400 1950 50  0001 C CNN
F 3 "" H 8400 1950 50  0001 C CNN
	1    8400 1950
	1    0    0    -1  
$EndComp
Text GLabel 8550 1600 0    50   Input ~ 0
RN2483_RESET
Text GLabel 9600 750  2    50   Input ~ 0
RN2483_UART_RX
Text GLabel 8850 850  0    50   Input ~ 0
UART_RX
Text GLabel 9600 850  2    50   Input ~ 0
RN2483_UART_TX
Text GLabel 8850 750  0    50   Input ~ 0
UART_TX
Wire Wire Line
	10300 1400 10300 1500
Connection ~ 10300 1400
Wire Wire Line
	10150 1400 10300 1400
Wire Wire Line
	10300 1500 10150 1500
Wire Wire Line
	10300 1300 10300 1400
Text GLabel 10300 1300 1    50   Input ~ 0
3V3
Wire Wire Line
	10250 3800 10250 3850
Wire Wire Line
	10150 3800 10250 3800
$Comp
L power:GND #PWR0108
U 1 1
P 10250 3850
F 0 "#PWR0108" H 10250 3600 50  0001 C CNN
F 1 "GND" H 10255 3677 50  0000 C CNN
F 2 "" H 10250 3850 50  0001 C CNN
F 3 "" H 10250 3850 50  0001 C CNN
	1    10250 3850
	1    0    0    -1  
$EndComp
Wire Wire Line
	8550 2100 8400 2100
Wire Wire Line
	10300 2100 10150 2100
Text GLabel 10300 2100 2    50   Input ~ 0
RN2483_UART_TX
Text GLabel 8400 2100 0    50   Input ~ 0
RN2483_UART_RX
$Comp
L GarageAndHeaterController:RN2483-I_RM095-RoomSensorV2 U4
U 1 1
P 9350 2600
F 0 "U4" H 9350 4067 50  0000 C CNN
F 1 "RN2483-I_RM095" H 9350 3976 50  0000 C CNN
F 2 "GarageAndHeaterController:RM095" H 9350 2600 50  0001 L BNN
F 3 "https://ww1.microchip.com/downloads/en/DeviceDoc/RN2483-Data-Sheet-DS50002346E.pdf" H 9350 2600 50  0001 L BNN
F 4 "Microchip" H 9350 2600 50  0001 L BNN "MANUFACTURER"
	1    9350 2600
	1    0    0    -1  
$EndComp
NoConn ~ 5300 2600
NoConn ~ 5300 2700
NoConn ~ 5300 2900
NoConn ~ 5300 3200
NoConn ~ 5300 3400
NoConn ~ 5300 3500
NoConn ~ 5300 3800
NoConn ~ 5300 3900
NoConn ~ 5300 4100
NoConn ~ 5300 4200
NoConn ~ 5300 4400
NoConn ~ 5300 4500
NoConn ~ 5300 4600
NoConn ~ 5300 4700
NoConn ~ 5300 4800
NoConn ~ 5300 4900
NoConn ~ 5300 5300
NoConn ~ 5300 5400
NoConn ~ 6700 2900
NoConn ~ 6700 3700
NoConn ~ 8550 1800
NoConn ~ 8550 2400
NoConn ~ 8550 2500
NoConn ~ 8550 2600
NoConn ~ 8550 2700
NoConn ~ 8550 2800
NoConn ~ 8550 2900
NoConn ~ 8550 3000
NoConn ~ 8550 3100
NoConn ~ 8550 3200
NoConn ~ 8550 3300
NoConn ~ 8550 3400
NoConn ~ 8550 3500
NoConn ~ 8550 3600
NoConn ~ 8550 3700
NoConn ~ 10150 2800
NoConn ~ 10150 2700
NoConn ~ 10150 2500
NoConn ~ 10150 2400
NoConn ~ 10150 2000
Text Notes 5150 4000 0    50   ~ 0
A6
Wire Wire Line
	5300 3700 5100 3700
Text GLabel 5100 3700 0    50   Input ~ 0
GARAGE_CH2_READ
NoConn ~ 5950 6900
NoConn ~ 9600 5500
NoConn ~ 9600 5600
NoConn ~ 5300 3600
NoConn ~ 5300 4000
NoConn ~ 4400 5200
NoConn ~ 4400 5300
NoConn ~ 1050 4500
$EndSCHEMATC
